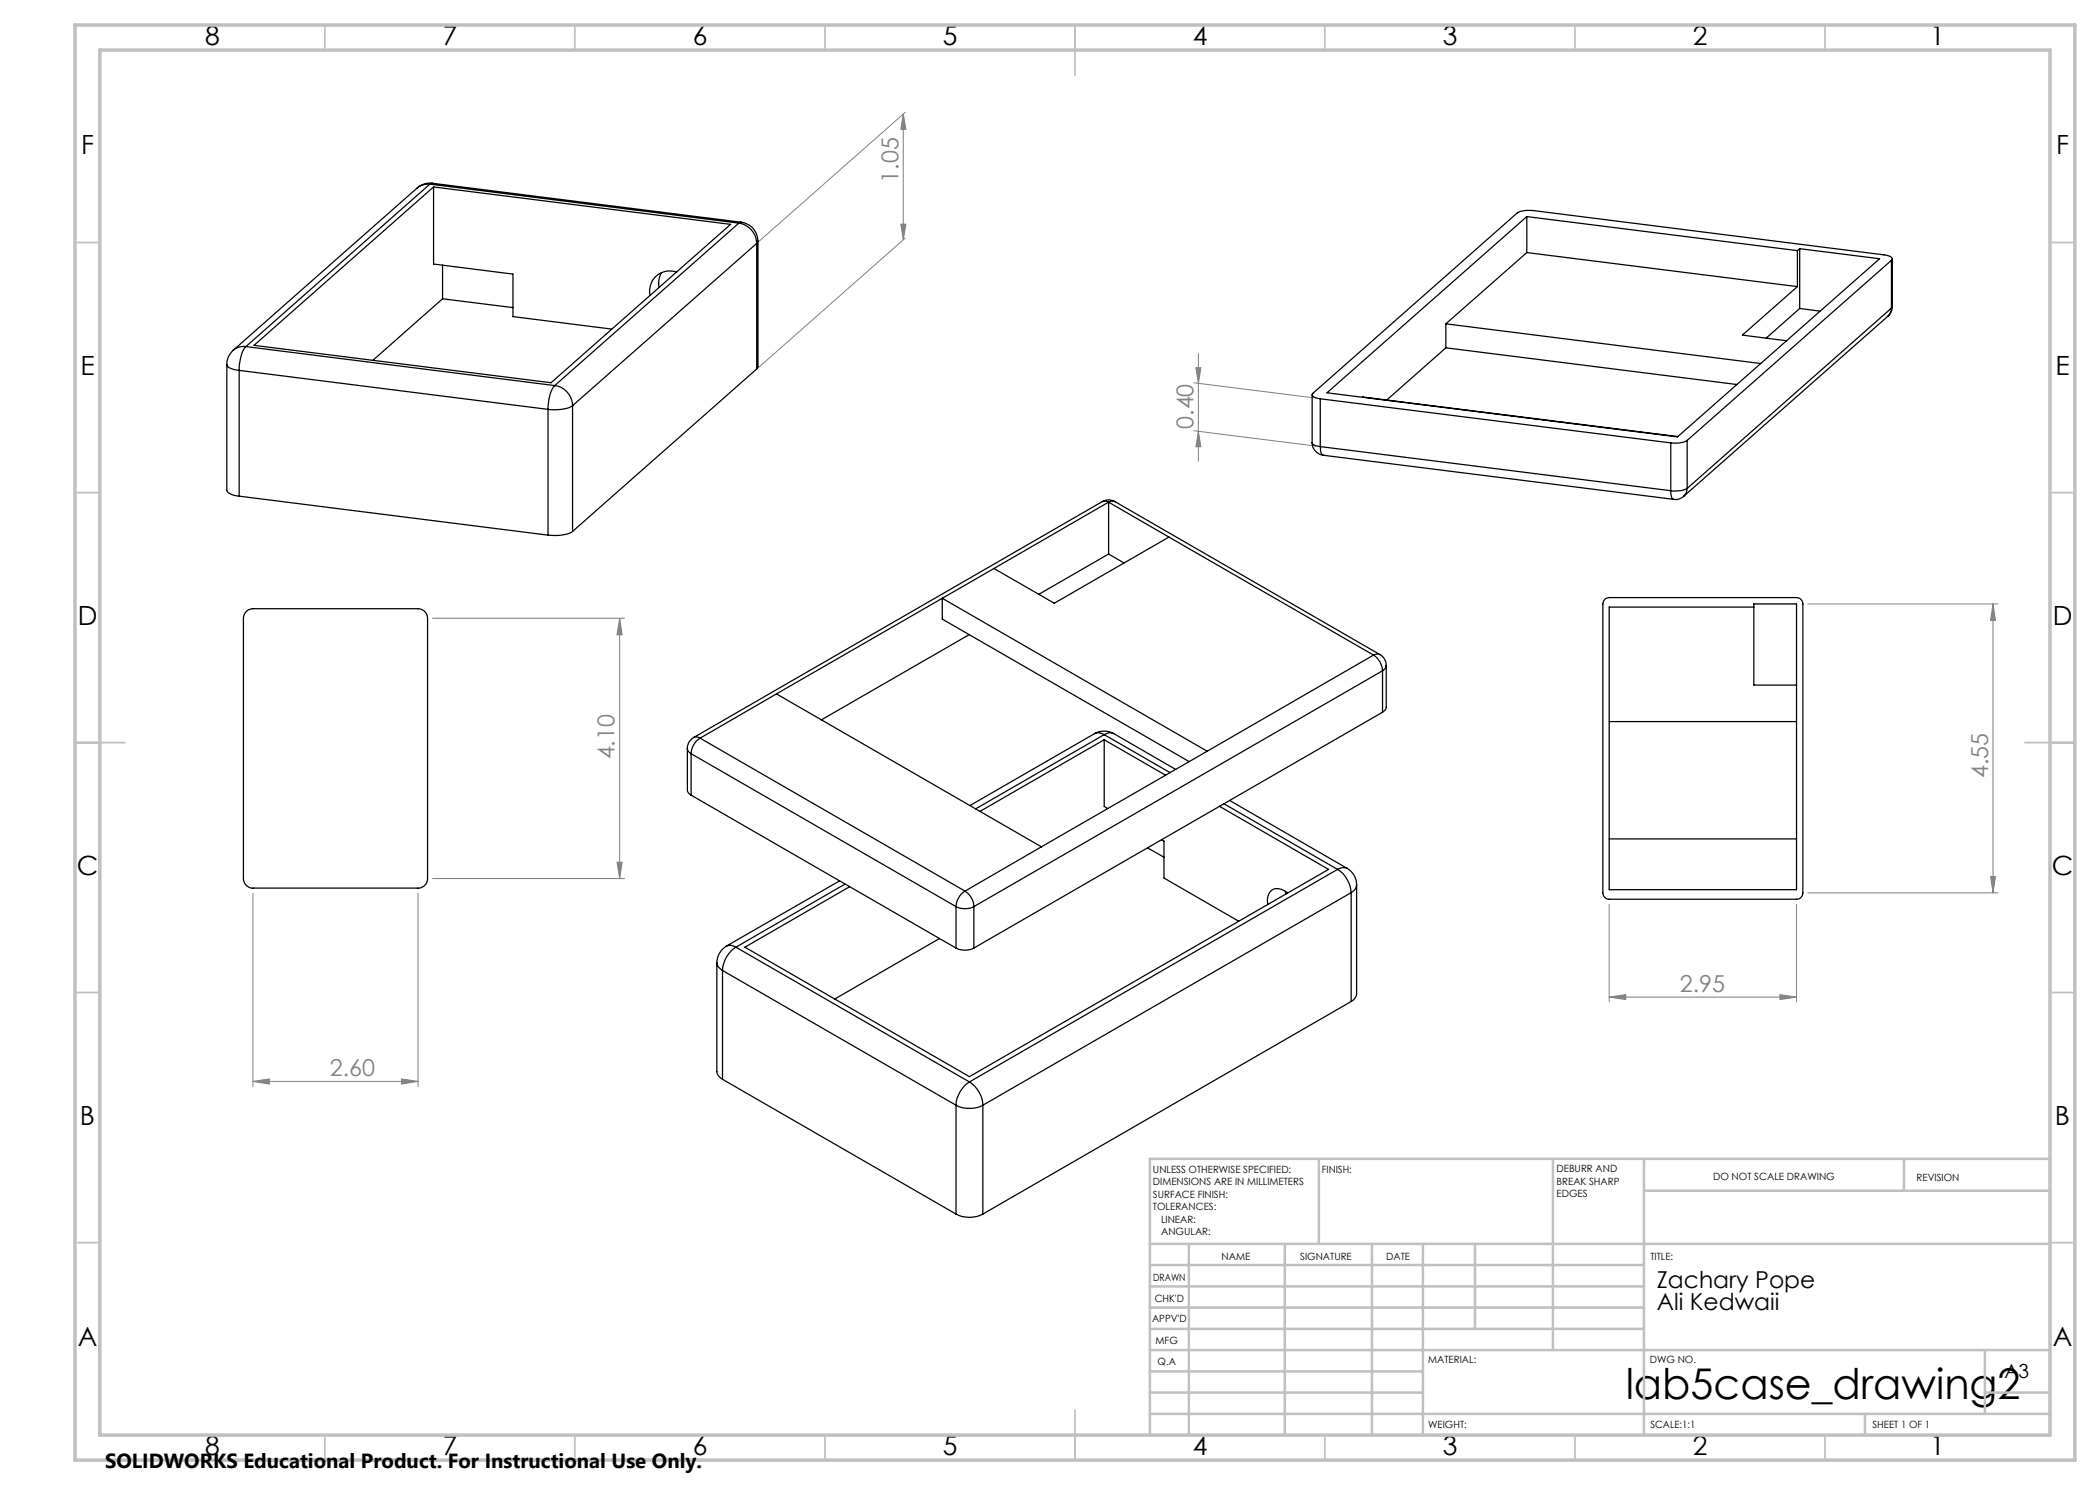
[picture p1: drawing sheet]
<svg xmlns="http://www.w3.org/2000/svg" width="420mm" height="297mm" viewBox="0 0 420 297" stroke-linecap="round" stroke-linejoin="round" font-family="sans-serif">
<g fill="none" stroke="#808080" stroke-width=".2">
<path d="M180.7 22.8l.5 3.1h-1zM180.7 22.8v25.1M181 22.5l-29.3 25.9M180.2 44.8h1l-.5 3.1zM181 47.6l-29.3 25.9M238.8 76.5l24.3 3.1M239.2 73.6h1l-.5 3.1zM239.7 70.7v21.5M238.8 86.1l24.3 3.1M239.7 86.3l.5 3.1h-1zM86.5 123.6h38.4M123.9 123.6l.5 3.4h-1z"/>
<path d="M123.9 123.6v52.1M361.6 120.8h38M398.6 120.8l.5 3.3h-1zM398.6 120.8v57.8M50.6 178.6v38.7M83.6 178.6v38.7M86.5 175.7h38.4M123.4 172.4h1l-.5 3.3zM361.6 178.6h38M398.1 175.3h1l-.5 3.3zM321.8 199.4l3.4-.5v1zM321.8 180.9v19.5"/>
<path d="M321.8 199.4h37.5M356 198.9l3.3 .5-3.3 .5zM359.3 180.9v19.5M50.6 216.3l3.3-.5v1zM50.6 216.3h33M80.3 215.8l3.3 .5-3.3 .5z"/>
</g>
<g fill="none" stroke="#c0c0c0" stroke-width=".35">
<path d="M65 5v5M115 5v5M165 5v5M215 5v10M265 5v5M315 5v5M365 5v5M15 48.5h5M410 48.5h5M15 98.5h5M410 98.5h5M15 148.5h10"/>
<path d="M405 148.5h10M15 198.5h5M410 198.5h5M15 248.5h5M410 248.5h5M65 287v5M115 287v5M165 287v5M215 282v10M265 287v5M315 287v5M365 287v5"/>
</g>
<g fill="none" stroke="#c0c0c0" stroke-width=".5">
<path d="M263.8 231.8v17M310.6 231.8v38.2M328.8 231.8v55.2M328.8 238.2h81.2M380.8 231.8v6.4M410 231.8h-180v55.2M230 248.8h180M230 257.3h98.8M230 253h98.8M237.8 248.8v38.2M257 248.8v38.2M274.4 248.8v38.2"/>
<path d="M284.6 248.8v38.2M295 248.8v17M230 265.8h98.8M230 261.5h98.8M230 278.5h54.6M230 274.3h54.6M230 270h180M397 278.5h13M397 270v12.8M230 282.8h180M373 282.8v4.2"/>
</g>
<path d="M15 5h400v287h-400zM20 10h390v277h-390z" fill="none" stroke="#c0c0c0" stroke-width=".7"/>
<g fill="#808080">
<path d="M80.3 215.8l3.3 .5-3.3 .5zM50.6 216.3l3.3-.5v1z"/>
<path d="M321.8 199.4l3.4-.5v1zM356 198.9l3.3 .5-3.3 .5z"/>
<path d="M180.2 44.8h1l-.5 3.1zM180.7 22.8l.5 3.1h-1z"/>
<path d="M398.1 175.3h1l-.5 3.3zM398.6 120.8l.5 3.3h-1z"/>
<path d="M239.2 73.6h1l-.5 3.1zM239.7 86.3l.5 3.1h-1zM123.9 123.6l.5 3.4h-1zM123.4 172.4h1l-.5 3.3z"/>
</g>
<g fill="none" stroke="#000" stroke-width=".25">
<path d="M83.5 37.6l-36.9 32.5M86 36.8h-.6a3.3 3.3 0 0 0-1.9 .8M86 36.8l-36.8 32.5M86 36.8l61.8 7.8M86.5 36.7a3.9 3.9 0 0 0-3 .9M86.5 36.7l-.5 .1M86.5 36.7l61.7 7.7M86.7 37.4v15.4l15.9 2v8.5l19.8 2.5M88.5 59.8l14.1 1.7M88.5 59.8l-13.9 12.3M88.5 53v6.8M132.3 54.5l-.2 .4a4.4 4.4 0 0 0-.3 2.6"/>
<path d="M135.3 54.4a4.1 4.1 0 0 0-5.3 4.7M147.8 44.6a4.2 4.2 0 0 1 3.5 4.1M147.8 44.6l-36.9 32.5M148.2 44.4a3.8 3.8 0 0 1 3.4 3.8M148.2 44.4l-.4 .2M151.3 48.7l-36.8 32.4M151.3 48.7v25.1M151.6 48.2v25.2l-.3 .4M151.6 48.2l-.3 .5M305.4 43.3l54.1 6.8M305.4 43.3l-40 35.3 70.1 8.8 40.4-35.7-16-2M305.4 43.3v7.2"/>
<path d="M305.4 50.5l-16.2 14.3M305.4 50.5l54.1 6.8M359.5 57.3l-11 9.7 8.8 1.2M359.5 50.1v7.2M359.9 49.7l-.4 .4M359.9 49.7v12M378.3 52.1l.1-.2a.99 .99 0 0 0-1.1-.9l-70.6-8.9a5.4 5.4 0 0 0-3.3 .5l-40.8 36.1a.38 .38 0 0 0 0 .6l1.5 .5M378.3 52.1l-40.9 36M378.3 52.1v9.5M378.5 51.7v9.6M45.4 72.9v25.2a2.61 2.61 0 0 0 2.4 1.1M45.4 72.9l.3 .5 .3 .2 1.8 .5"/>
<path d="M46.6 70.1a3.6 3.6 0 0 0-1.2 2.8M47.8 74.1l61.8 7.8M47.8 74.1v25.1M49.2 69.3a7.7 7.7 0 0 0-1.4 4.8M49.2 69.3a3.2 3.2 0 0 0-2.6 .8M49.2 69.3l61.7 7.8M50.8 69.1l35.9-31.7 59.4 7.5-35.9 31.6zM110.9 77.1a4.2 4.2 0 0 1 3.6 4M110.9 77.1a7.5 7.5 0 0 0-1.3 4.8M151.3 73.8l-36.8 32.5M262.4 78.9v9.6M264.1 79.8l70.1 8.8"/>
<path d="M264.1 79.8v9.5M272.5 79.4l63.1 7.9M289.2 64.8v4.8M289.2 69.6l-11.8 10.4M289.2 64.8l62.9 7.9M289.2 69.6l58.2 7.3M359.9 61.7l-6.7 5.9M359.9 61.7l4.1 .5M377.6 63.2l-40.9 36.1M378.3 61.6a2.16 2.16 0 0 1-.7 1.6M378.3 61.6l-40.9 36.1M378.5 61.3a2.78 2.78 0 0 1-.9 1.9"/>
<path d="M378.5 61.3l-.2 .3M47.8 99.2l61.8 7.8M109.6 81.9v25.1M114.5 81.1a7.8 7.8 0 0 1-4.9 .8M114.5 81.1v25.2M262.4 88.5a2.55 2.55 0 0 0 2.3 2.5M262.4 88.5a1.63 1.63 0 0 0 1.7 .8M264.1 89.3l.1 1.2 .2 .5h.3M264.1 89.3l70.1 8.8M264.7 91l70 8.9M334.2 98.1v.9a.84 .84 0 0 0 .5 .9M334.2 88.6v9.5"/>
<path d="M336.7 99.3a2.37 2.37 0 0 1-2 .6M337.4 88.1a5.4 5.4 0 0 1-3.2 .5M337.4 97.7a5.1 5.1 0 0 1-3.2 .4M337.4 97.7a2.01 2.01 0 0 1-.7 1.6M337.4 88.1v9.6M114.5 106.3a7.8 7.8 0 0 1-4.9 .7M198.8 113.7l-43.5 25.1M220.5 100.3a2.46 2.46 0 0 1 2.5 0M220.5 100.3a1.38 1.38 0 0 1 1.2 .1M220.5 100.3l-81.8 47.2M221.7 100.4l53 30.6M221.7 100.4l-22.9 13.3"/>
<path d="M221.7 100.4v10.4M221.7 110.8l-13.9 8M221.7 110.8l3.1 1.8M223 100.3a1.39 1.39 0 0 0-1.3 .1M223 100.3l53 30.6M233.8 107.4l-22.9 13.2-12.1-6.9M49.2 122.3l.5-.3 .9-.3h33a1.93 1.93 0 0 1 1.9 1.9v52.1a1.93 1.93 0 0 1-1.9 1.9h-33a1.93 1.93 0 0 1-1.9-1.9v-52.1l.2-.8zM155.3 138.8l-15.3 8.8M155.3 138.8l53 30.6M193.9 126.9l-29.6 17.1M274.7 131a4 4 0 0 1 1.8 3.2M274.7 131l-33.3 19.2"/>
<path d="M276 130.9a2.57 2.57 0 0 1 1.2 2.2M276 130.9a1.39 1.39 0 0 0-1.3 .1M276.5 134.2l-81.7 47.1M276.5 134.2v8.2M277.2 133.1v8.3a1.24 1.24 0 0 1-.7 1M277.2 133.1a1.24 1.24 0 0 1-.7 1.1M320.8 120.1l.3-.4 .7-.2h37.5a1.33 1.33 0 0 1 1.3 1.3v57.8a1.26 1.26 0 0 1-1.3 1.2h-37.5a1.26 1.26 0 0 1-1.2-1.2v-57.8zM350.8 121.4h-29v56.5h37.5v-57.1h-8.5v16.2h8.5M137.5 149.7v8.3a1.14 1.14 0 0 0 .7 1M137.5 149.7a1.24 1.24 0 0 0 .7 1M138.2 150.7l53 30.6M138.2 159l53 30.6"/>
<path d="M138.2 150.7v8.3M138.7 147.5a2.38 2.38 0 0 0-1.2 2.2M138.7 147.5a1.28 1.28 0 0 1 1.3 .1M140 147.6a4 4 0 0 0-1.8 3.1M140 147.6l53 30.6M218.9 146.7a3.9 3.9 0 0 1 3.8 0M218.9 146.7a1.81 1.81 0 0 1 1.9 .2M218.9 146.7l-24.9 14.4M220.8 148l-24.8 14.3M220.8 148l12.3 7M220.8 148v13.3l.7 .4M220.8 146.9l-25.7 14.9"/>
<path d="M220.8 146.9l13.2 7.6M222.7 146.7a1.8 1.8 0 0 0-1.9 .2M222.7 146.7l12.4 7.2M241.4 150.2l-33.1 19.2M241.4 150.2l-52.9-30.5v4.1l49.3 28.5M276.5 142.4l-81.7 47.2M321.8 144.3h37.5M167.9 176.2l-22.6 13M169 176.8l-21.8 12.6M193 178.2a3.8 3.8 0 0 1 1.8 3.1M193 178.2a4 4 0 0 0-1.8 3.1M208.3 169.4l-15.3 8.8"/>
<path d="M229.5 169.6l3.3 1.8M232.3 168l.5 .2v7.4l15 8.7M243.9 161.3l21.8 12.6-71.8 41.4-44.9-25.9 20.9-12.1M244.8 160.8l22.7 13.1M245.9 160.1l23.5 13.6M257.1 178.3v.5M257.6 178.6a2.54 2.54 0 0 0-3.5-.3 3.1 3.1 0 0 0-.6 2.6M267.5 173.9a6.1 6.1 0 0 1 2.7 4.6M267.5 173.9l-73.6 42.5M269.4 173.7a3.8 3.8 0 0 1 1.9 3.3M269.4 173.7a2.05 2.05 0 0 0-1.9 .2M270.2 178.5l-73.6 42.5"/>
<path d="M270.2 178.5v21.8M271.3 177v21.8a1.87 1.87 0 0 1-1.1 1.5M271.3 177a1.87 1.87 0 0 1-1.1 1.5M321.8 167.8h37.5M143.4 192.5v21.8a2.02 2.02 0 0 0 1.1 1.6M143.4 192.5a2.02 2.02 0 0 0 1.1 1.6M144.5 194.1l46.7 26.9M144.5 194.1v21.8M145.3 189.2a4 4 0 0 0-1.9 3.3M145.3 189.2a1.8 1.8 0 0 1 1.9 .2M147.2 189.4a5.9 5.9 0 0 0-2.7 4.7M147.2 189.4l46.7 27"/>
<path d="M187.9 187.7l-21 12.1M191.2 181.3a4 4 0 0 0 3.6 0M191.2 189.6a4 4 0 0 0 3.6 0M191.2 181.3v8.3M194.8 181.3v8.3M144.5 215.9l46.7 26.9M193.9 216.4a5.9 5.9 0 0 1 2.7 4.6M193.9 216.4a5.9 5.9 0 0 0-2.7 4.6M270.2 200.3l-73.6 42.5M191.2 221a6 6 0 0 0 5.4 0M191.2 221v21.8M196.6 221v21.8"/>
<path d="M191.2 242.8a5.7 5.7 0 0 0 5.4 0"/>
</g>
<text font-size="8.5" x="325.1" y="279.7">lab5case_drawing2</text>
<g font-size="5.3">
<text x="41" y="9">8</text>
<text x="88.5" y="9">7</text>
<text x="138.5" y="9">6</text>
<text x="188.5" y="9">5</text>
<text x="238.5" y="9">4</text>
<text x="288.5" y="9">3</text>
<text x="338.5" y="9">2</text>
<text x="386" y="9">1</text>
<text x="16.2" y="30.8">F</text>
<text x="411.2" y="30.8">F</text>
<text x="16.1" y="75">E</text>
<text x="411.1" y="75">E</text>
<text x="15.5" y="125">D</text>
<text x="410.5" y="125">D</text>
<text x="15.4" y="175">C</text>
<text x="410.4" y="175">C</text>
<text x="16" y="225">B</text>
<text x="411" y="225">B</text>
<text x="15.5" y="269.3">A</text>
<text x="410.5" y="269.3">A</text>
<text x="41" y="291">8</text>
<text x="88.5" y="291">7</text>
<text x="138.5" y="291">6</text>
<text x="188.5" y="291">5</text>
<text x="238.5" y="291">4</text>
<text x="288.5" y="291">3</text>
<text x="338.5" y="291">2</text>
<text x="386" y="291">1</text>
</g>
<g font-size="4.7" fill="#808080">
<text x="179.7" y="36.5" transform="rotate(-90 179.7 36.5)">1.05</text>
<text x="238.7" y="85.8" transform="rotate(-90 238.7 85.8)">0.40</text>
<text x="122.9" y="151.9" transform="rotate(-90 122.9 151.9)">4.10</text>
<text x="397.6" y="155.6" transform="rotate(-90 397.6 155.6)">4.55</text>
<text x="336" y="198.4">2.95</text>
<text x="66" y="215.3">2.60</text>
</g>
<g font-size="4.7">
<text x="331.4" y="257.5">Zachary Pope</text>
<text x="331.4" y="262.1">Ali Kedwaii</text>
</g>
<text font-size="4.1" x="21" y="293.7">SOLIDWORKS Educational Product. For Instructional Use Only.</text>
<text font-size="3.9" x="400.9" y="275.5">A3</text>
<g font-size="2">
<text x="230.6" y="234.6">UNLESS OTHERWISE SPECIFIED:</text>
<text x="230.6" y="237.1">DIMENSIONS ARE IN MILLIMETERS</text>
<text x="230.6" y="239.6">SURFACE FINISH:</text>
<text x="264.4" y="234.6">FINISH:</text>
<text x="311.3" y="234.5">DEBURR AND</text>
<text x="311.3" y="237">BREAK SHARP</text>
<text x="311.3" y="239.5">EDGES</text>
<text x="342.6" y="236">DO NOT SCALE DRAWING</text>
<text x="383.3" y="236.2">REVISION</text>
<text x="230.6" y="242.1">TOLERANCES:</text>
<text x="232.2" y="244.6">LINEAR:</text>
<text x="232.2" y="247.1">ANGULAR:</text>
<text x="244.3" y="252">NAME</text>
<text x="260" y="251.9">SIGNATURE</text>
<text x="277.2" y="251.9">DATE</text>
<text x="330.1" y="251.9">TITLE:</text>
<text x="230.6" y="256.1">DRAWN</text>
<text x="230.9" y="260.3">CHK'D</text>
<text x="230.4" y="264.4">APPV'D</text>
<text x="231.1" y="268.8">MFG</text>
<text x="231.5" y="273">Q.A</text>
<text x="285.6" y="272.5">MATERIAL:</text>
<text x="330" y="272.5">DWG NO.</text>
<text x="285.6" y="285.5">WEIGHT:</text>
<text x="330.1" y="285.6">SCALE:1:1</text>
<text x="374.5" y="285.6">SHEET 1 OF 1</text>
</g>
</svg>
